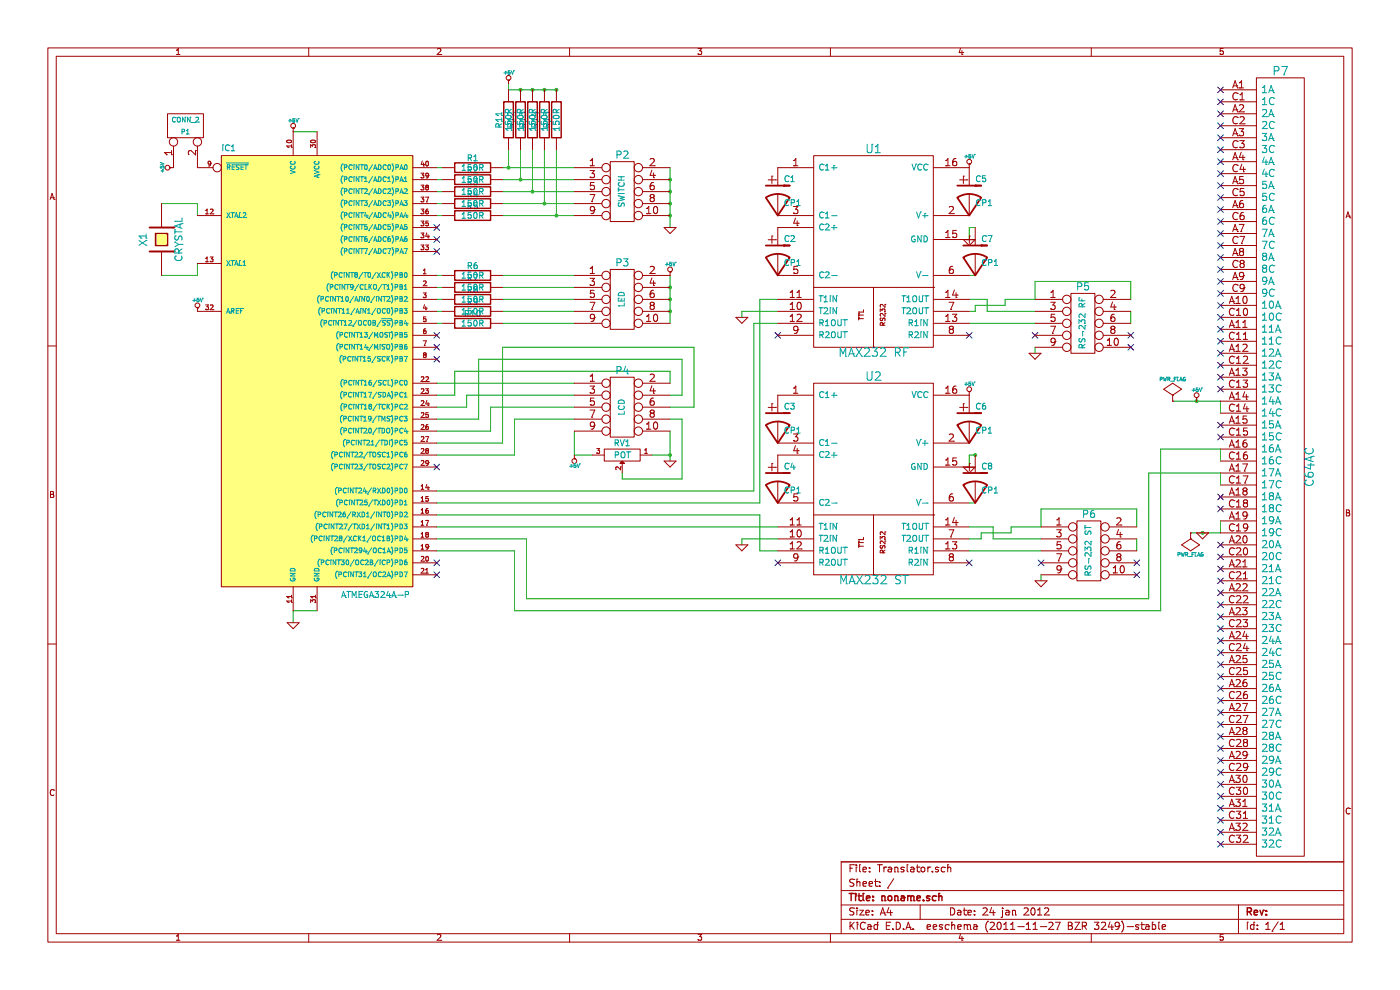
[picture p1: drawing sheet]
EESchema Schematic File Version 2  date 24.01.2012 18:24:03
LIBS:power
LIBS:device
LIBS:transistors
LIBS:conn
LIBS:linear
LIBS:regul
LIBS:74xx
LIBS:cmos4000
LIBS:adc-dac
LIBS:memory
LIBS:xilinx
LIBS:special
LIBS:microcontrollers
LIBS:dsp
LIBS:microchip
LIBS:analog_switches
LIBS:motorola
LIBS:texas
LIBS:intel
LIBS:audio
LIBS:interface
LIBS:digital-audio
LIBS:philips
LIBS:display
LIBS:cypress
LIBS:siliconi
LIBS:opto
LIBS:atmel
LIBS:contrib
LIBS:valves
LIBS:Translator-cache
EELAYER 25  0
EELAYER END
$Descr A4 11700 8267
encoding utf-8
Sheet 1 1
Title "noname.sch"
Date "24 jan 2012"
Rev ""
Comp ""
Comment1 ""
Comment2 ""
Comment3 ""
Comment4 ""
$EndDescr
Wire Wire Line
	9600 3950 10200 3950
Wire Wire Line
	9600 3950 9600 5000
Wire Wire Line
	6500 4500 6200 4500
Wire Wire Line
	6200 4500 6200 4550
Wire Wire Line
	5600 3500 5700 3500
Wire Wire Line
	5700 3500 5700 4000
Wire Wire Line
	5700 4000 5200 4000
Wire Wire Line
	5200 4000 5200 3950
Wire Wire Line
	5600 3800 5450 3800
Wire Wire Line
	4800 3600 4800 3800
Wire Wire Line
	5600 3400 5800 3400
Wire Wire Line
	5800 3400 5800 2900
Wire Wire Line
	5800 2900 4200 2900
Wire Wire Line
	4200 2900 4200 3700
Wire Wire Line
	4200 3700 3650 3700
Wire Wire Line
	5600 3300 5700 3300
Wire Wire Line
	5700 3300 5700 3000
Wire Wire Line
	5700 3000 4000 3000
Wire Wire Line
	4000 3000 4000 3500
Wire Wire Line
	4000 3500 3650 3500
Wire Wire Line
	5600 3200 5600 3100
Wire Wire Line
	5600 3100 3800 3100
Wire Wire Line
	3800 3100 3800 3300
Wire Wire Line
	3800 3300 3650 3300
Wire Wire Line
	3650 3200 4800 3200
Wire Wire Line
	3650 4300 6350 4300
Wire Wire Line
	3650 4100 6300 4100
Wire Wire Line
	4800 2600 4200 2600
Wire Wire Line
	4800 2400 4200 2400
Connection ~ 5600 1500
Wire Wire Line
	5600 1900 5600 1400
Wire Wire Line
	3700 1700 3650 1700
Wire Wire Line
	3700 1500 3650 1500
Connection ~ 4650 1800
Wire Wire Line
	4200 1800 4800 1800
Connection ~ 4450 1600
Wire Wire Line
	4200 1600 4800 1600
Wire Wire Line
	4200 1400 4800 1400
Wire Wire Line
	4650 750  4250 750 
Wire Wire Line
	4650 1800 4650 1250
Wire Wire Line
	4450 1600 4450 1250
Wire Wire Line
	4350 1250 4350 1500
Connection ~ 4650 750 
Connection ~ 4450 750 
Wire Wire Line
	8150 3800 8100 3800
Wire Wire Line
	8100 3800 8100 3900
Connection ~ 5600 2500
Wire Wire Line
	3650 2500 3700 2500
Wire Wire Line
	3650 2300 3700 2300
Wire Wire Line
	8700 4250 8700 4400
Wire Wire Line
	8650 2900 8650 2950
Wire Wire Line
	9450 2500 9450 2350
Wire Wire Line
	9450 2350 8650 2350
Wire Wire Line
	8650 2350 8650 2500
Wire Wire Line
	9450 2600 9450 2700
Wire Wire Line
	8100 4500 8200 4500
Wire Wire Line
	8100 4400 8300 4400
Wire Wire Line
	8300 4400 8300 4500
Wire Wire Line
	8300 4500 8700 4500
Wire Wire Line
	8100 2500 8250 2500
Wire Wire Line
	8250 2500 8250 2600
Wire Wire Line
	8250 2600 8650 2600
Wire Wire Line
	10200 3950 10200 4050
Wire Wire Line
	4300 5100 9700 5100
Wire Wire Line
	9950 4450 10200 4450
Connection ~ 10000 3350
Wire Wire Line
	9800 3350 10200 3350
Wire Wire Line
	1650 1800 1650 1700
Wire Wire Line
	1650 1700 1350 1700
Wire Wire Line
	2650 5100 2450 5100
Wire Wire Line
	3650 4500 4400 4500
Wire Wire Line
	4400 4500 4400 5000
Wire Wire Line
	10200 4450 10200 4350
Wire Wire Line
	10200 3350 10200 3450
Connection ~ 8150 3800
Wire Wire Line
	8100 2300 8150 2300
Wire Wire Line
	8100 4200 8150 4200
Wire Wire Line
	2450 5100 2450 5200
Wire Wire Line
	6500 2500 6350 2500
Wire Wire Line
	6350 4300 6350 4600
Wire Wire Line
	6350 4600 6500 4600
Wire Wire Line
	3650 4600 4300 4600
Wire Wire Line
	4300 4600 4300 5100
Wire Wire Line
	2450 1100 2650 1100
Wire Wire Line
	1350 2300 1650 2300
Wire Wire Line
	1650 2300 1650 2200
Connection ~ 10050 4450
Wire Wire Line
	4400 5000 9600 5000
Wire Wire Line
	10200 3850 10200 3750
Wire Wire Line
	8650 2700 8100 2700
Wire Wire Line
	8100 4600 8700 4600
Wire Wire Line
	8700 4250 9500 4250
Wire Wire Line
	9500 4250 9500 4400
Wire Wire Line
	9500 4500 9500 4600
Wire Wire Line
	8100 2600 8150 2600
Wire Wire Line
	8150 2600 8150 2550
Wire Wire Line
	8150 2550 8400 2550
Wire Wire Line
	8400 2550 8400 2500
Wire Wire Line
	8400 2500 8650 2500
Wire Wire Line
	8700 4850 8700 4800
Wire Wire Line
	8200 4500 8200 4450
Wire Wire Line
	8200 4450 8450 4450
Wire Wire Line
	8450 4450 8450 4400
Wire Wire Line
	8450 4400 8700 4400
Wire Wire Line
	8100 2000 8100 1900
Wire Wire Line
	8100 1900 8150 1900
Wire Wire Line
	3700 2400 3650 2400
Wire Wire Line
	3700 2600 3650 2600
Wire Wire Line
	6300 4100 6300 2700
Wire Wire Line
	6300 2700 6500 2700
Connection ~ 5600 2400
Wire Wire Line
	5600 2300 5600 2700
Connection ~ 5600 2600
Wire Wire Line
	4250 750  4250 700 
Connection ~ 4350 750 
Connection ~ 4550 750 
Wire Wire Line
	4250 1400 4250 1250
Wire Wire Line
	4550 1250 4550 1700
Connection ~ 4250 1400
Wire Wire Line
	4200 1500 4800 1500
Connection ~ 4350 1500
Wire Wire Line
	4200 1700 4800 1700
Connection ~ 4550 1700
Wire Wire Line
	3650 1400 3700 1400
Wire Wire Line
	3650 1600 3700 1600
Wire Wire Line
	3650 1800 3700 1800
Connection ~ 5600 1800
Connection ~ 5600 1700
Connection ~ 5600 1600
Wire Wire Line
	3650 2700 3700 2700
Wire Wire Line
	4800 2300 4200 2300
Wire Wire Line
	4800 2500 4200 2500
Wire Wire Line
	4800 2700 4200 2700
Wire Wire Line
	3650 4200 6350 4200
Wire Wire Line
	3650 4400 6500 4400
Wire Wire Line
	6350 4200 6350 2500
Wire Wire Line
	4800 3300 3900 3300
Wire Wire Line
	3900 3300 3900 3400
Wire Wire Line
	3900 3400 3650 3400
Wire Wire Line
	3650 3600 4100 3600
Wire Wire Line
	4100 3600 4100 3400
Wire Wire Line
	4100 3400 4800 3400
Wire Wire Line
	3650 3800 4300 3800
Wire Wire Line
	4300 3800 4300 3500
Wire Wire Line
	4300 3500 4800 3500
Wire Wire Line
	4800 3800 4950 3800
Wire Wire Line
	5600 3600 5600 3850
Connection ~ 5600 3800
Wire Wire Line
	6200 2650 6200 2600
Wire Wire Line
	6200 2600 6500 2600
Wire Wire Line
	10200 3750 9700 3750
Wire Wire Line
	9700 3750 9700 5100
$Comp
L C64AC P7
U 1 1
P 10700 3900
F 0 "P7" H 10700 7200 70  0000 C CNN
F 1 "C64AC" V 10950 3900 70  0000 C CNN
	1    10700 3900
	1    0    0    -1  
$EndComp
NoConn ~ 10200 7050
NoConn ~ 10200 6950
NoConn ~ 10200 6850
NoConn ~ 10200 6750
NoConn ~ 10200 6650
NoConn ~ 10200 6550
NoConn ~ 10200 6450
NoConn ~ 10200 6350
NoConn ~ 10200 6250
NoConn ~ 10200 6150
NoConn ~ 10200 6050
NoConn ~ 10200 5950
NoConn ~ 10200 5850
NoConn ~ 10200 5750
NoConn ~ 10200 5650
NoConn ~ 10200 5550
NoConn ~ 10200 5450
NoConn ~ 10200 5350
NoConn ~ 10200 5250
NoConn ~ 10200 5150
NoConn ~ 10200 5050
NoConn ~ 10200 4950
NoConn ~ 10200 4850
NoConn ~ 10200 4750
NoConn ~ 10200 4650
NoConn ~ 10200 4550
NoConn ~ 10200 4250
NoConn ~ 10200 3550
NoConn ~ 10200 4150
NoConn ~ 10200 3250
NoConn ~ 10200 3150
NoConn ~ 10200 3050
NoConn ~ 10200 3650
NoConn ~ 10200 2950
NoConn ~ 10200 2850
NoConn ~ 10200 2750
NoConn ~ 10200 2650
NoConn ~ 10200 2550
NoConn ~ 10200 2450
NoConn ~ 10200 2350
NoConn ~ 10200 2250
NoConn ~ 10200 2150
NoConn ~ 10200 2050
NoConn ~ 10200 1950
NoConn ~ 10200 1850
NoConn ~ 3650 4800
NoConn ~ 3650 4700
NoConn ~ 3650 3900
NoConn ~ 3650 3000
NoConn ~ 3650 2900
NoConn ~ 3650 2800
NoConn ~ 3650 2100
NoConn ~ 3650 2000
NoConn ~ 3650 1900
NoConn ~ 8100 4700
NoConn ~ 6500 4700
NoConn ~ 6500 2800
NoConn ~ 9500 4800
NoConn ~ 8100 2800
NoConn ~ 9500 4700
NoConn ~ 8700 4700
NoConn ~ 8650 2800
NoConn ~ 9450 2900
NoConn ~ 9450 2800
NoConn ~ 10200 1750
NoConn ~ 10200 1650
NoConn ~ 10200 1550
NoConn ~ 10200 1450
NoConn ~ 10200 1350
NoConn ~ 10200 1250
NoConn ~ 10200 1150
NoConn ~ 10200 1050
NoConn ~ 10200 950 
NoConn ~ 10200 850 
NoConn ~ 10200 750 
$Comp
L GND #PWR01
U 1 1
P 6200 2650
F 0 "#PWR01" H 6200 2650 30  0001 C CNN
F 1 "GND" H 6200 2580 30  0001 C CNN
	1    6200 2650
	1    0    0    -1  
$EndComp
$Comp
L GND #PWR02
U 1 1
P 6200 4550
F 0 "#PWR02" H 6200 4550 30  0001 C CNN
F 1 "GND" H 6200 4480 30  0001 C CNN
	1    6200 4550
	1    0    0    -1  
$EndComp
$Comp
L POT RV1
U 1 1
P 5200 3800
F 0 "RV1" H 5200 3700 50  0000 C CNN
F 1 "POT" H 5200 3800 50  0000 C CNN
	1    5200 3800
	-1   0    0    1   
$EndComp
$Comp
L R R10
U 1 1
P 3950 2700
F 0 "R10" V 4030 2700 50  0000 C CNN
F 1 "150R" V 3950 2700 50  0000 C CNN
	1    3950 2700
	0    -1   -1   0   
$EndComp
$Comp
L R R15
U 1 1
P 4650 1000
F 0 "R15" V 4730 1000 50  0000 C CNN
F 1 "150R" V 4650 1000 50  0000 C CNN
	1    4650 1000
	-1   0    0    1   
$EndComp
$Comp
L R R14
U 1 1
P 4550 1000
F 0 "R14" V 4630 1000 50  0000 C CNN
F 1 "150R" V 4550 1000 50  0000 C CNN
	1    4550 1000
	-1   0    0    1   
$EndComp
$Comp
L R R13
U 1 1
P 4450 1000
F 0 "R13" V 4530 1000 50  0000 C CNN
F 1 "150R" V 4450 1000 50  0000 C CNN
	1    4450 1000
	-1   0    0    1   
$EndComp
$Comp
L R R12
U 1 1
P 4350 1000
F 0 "R12" V 4430 1000 50  0000 C CNN
F 1 "150R" V 4350 1000 50  0000 C CNN
	1    4350 1000
	-1   0    0    1   
$EndComp
$Comp
L R R11
U 1 1
P 4250 1000
F 0 "R11" V 4330 1000 50  0000 C CNN
F 1 "150R" V 4250 1000 50  0000 C CNN
	1    4250 1000
	-1   0    0    1   
$EndComp
$Comp
L R R5
U 1 1
P 3950 1800
F 0 "R5" V 4030 1800 50  0000 C CNN
F 1 "150R" V 3950 1800 50  0000 C CNN
	1    3950 1800
	0    -1   -1   0   
$EndComp
$Comp
L R R4
U 1 1
P 3950 1700
F 0 "R4" V 4030 1700 50  0000 C CNN
F 1 "150R" V 3950 1700 50  0000 C CNN
	1    3950 1700
	0    -1   -1   0   
$EndComp
$Comp
L R R3
U 1 1
P 3950 1600
F 0 "R3" V 4030 1600 50  0000 C CNN
F 1 "150R" V 3950 1600 50  0000 C CNN
	1    3950 1600
	0    -1   -1   0   
$EndComp
$Comp
L R R2
U 1 1
P 3950 1500
F 0 "R2" V 4030 1500 50  0000 C CNN
F 1 "150R" V 3950 1500 50  0000 C CNN
	1    3950 1500
	0    -1   -1   0   
$EndComp
$Comp
L R R1
U 1 1
P 3950 1400
F 0 "R1" V 4030 1400 50  0000 C CNN
F 1 "150R" V 3950 1400 50  0000 C CNN
	1    3950 1400
	0    -1   -1   0   
$EndComp
$Comp
L R R9
U 1 1
P 3950 2600
F 0 "R9" V 4030 2600 50  0000 C CNN
F 1 "150R" V 3950 2600 50  0000 C CNN
	1    3950 2600
	0    -1   -1   0   
$EndComp
$Comp
L R R8
U 1 1
P 3950 2500
F 0 "R8" V 4030 2500 50  0000 C CNN
F 1 "150R" V 3950 2500 50  0000 C CNN
	1    3950 2500
	0    -1   -1   0   
$EndComp
$Comp
L R R7
U 1 1
P 3950 2400
F 0 "R7" V 4030 2400 50  0000 C CNN
F 1 "150R" V 3950 2400 50  0000 C CNN
	1    3950 2400
	0    -1   -1   0   
$EndComp
$Comp
L R R6
U 1 1
P 3950 2300
F 0 "R6" V 4030 2300 50  0000 C CNN
F 1 "150R" V 3950 2300 50  0000 C CNN
	1    3950 2300
	0    -1   -1   0   
$EndComp
$Comp
L GND #PWR03
U 1 1
P 8700 4850
F 0 "#PWR03" H 8700 4850 30  0001 C CNN
F 1 "GND" H 8700 4780 30  0001 C CNN
	1    8700 4850
	1    0    0    -1  
$EndComp
$Comp
L GND #PWR04
U 1 1
P 8650 2950
F 0 "#PWR04" H 8650 2950 30  0001 C CNN
F 1 "GND" H 8650 2880 30  0001 C CNN
	1    8650 2950
	1    0    0    -1  
$EndComp
$Comp
L CONN_5X2 P5
U 1 1
P 9050 2700
F 0 "P5" H 9050 3000 60  0000 C CNN
F 1 "RS-232 RF" V 9050 2700 50  0000 C CNN
	1    9050 2700
	1    0    0    -1  
$EndComp
$Comp
L CONN_5X2 P6
U 1 1
P 9100 4600
F 0 "P6" H 9100 4900 60  0000 C CNN
F 1 "RS-232 ST" V 9100 4600 50  0000 C CNN
	1    9100 4600
	1    0    0    -1  
$EndComp
$Comp
L +5V #PWR05
U 1 1
P 4250 700
F 0 "#PWR05" H 4250 790 20  0001 C CNN
F 1 "+5V" H 4250 790 30  0000 C CNN
	1    4250 700 
	1    0    0    -1  
$EndComp
$Comp
L +5V #PWR06
U 1 1
P 5600 2300
F 0 "#PWR06" H 5600 2390 20  0001 C CNN
F 1 "+5V" H 5600 2390 30  0000 C CNN
	1    5600 2300
	1    0    0    -1  
$EndComp
$Comp
L +5V #PWR07
U 1 1
P 4800 3800
F 0 "#PWR07" H 4800 3890 20  0001 C CNN
F 1 "+5V" H 4800 3890 30  0000 C CNN
	1    4800 3800
	-1   0    0    1   
$EndComp
$Comp
L GND #PWR08
U 1 1
P 5600 3850
F 0 "#PWR08" H 5600 3850 30  0001 C CNN
F 1 "GND" H 5600 3780 30  0001 C CNN
	1    5600 3850
	1    0    0    -1  
$EndComp
$Comp
L CONN_5X2 P4
U 1 1
P 5200 3400
F 0 "P4" H 5200 3700 60  0000 C CNN
F 1 "LCD" V 5200 3400 50  0000 C CNN
	1    5200 3400
	1    0    0    -1  
$EndComp
$Comp
L CONN_5X2 P3
U 1 1
P 5200 2500
F 0 "P3" H 5200 2800 60  0000 C CNN
F 1 "LED" V 5200 2500 50  0000 C CNN
	1    5200 2500
	1    0    0    -1  
$EndComp
$Comp
L GND #PWR09
U 1 1
P 5600 1900
F 0 "#PWR09" H 5600 1900 30  0001 C CNN
F 1 "GND" H 5600 1830 30  0001 C CNN
	1    5600 1900
	1    0    0    -1  
$EndComp
$Comp
L CONN_2 P1
U 1 1
P 1550 1050
F 0 "P1" V 1500 1050 40  0000 C CNN
F 1 "CONN_2" V 1600 1050 40  0000 C CNN
	1    1550 1050
	0    -1   -1   0   
$EndComp
$Comp
L CONN_5X2 P2
U 1 1
P 5200 1600
F 0 "P2" H 5200 1900 60  0000 C CNN
F 1 "SWITCH" V 5200 1600 50  0000 C CNN
	1    5200 1600
	1    0    0    -1  
$EndComp
$Comp
L PWR_FLAG #FLG010
U 1 1
P 9950 4450
F 0 "#FLG010" H 9950 4545 30  0001 C CNN
F 1 "PWR_FLAG" H 9950 4630 30  0000 C CNN
	1    9950 4450
	-1   0    0    1   
$EndComp
$Comp
L PWR_FLAG #FLG011
U 1 1
P 9800 3350
F 0 "#FLG011" H 9800 3445 30  0001 C CNN
F 1 "PWR_FLAG" H 9800 3530 30  0000 C CNN
	1    9800 3350
	1    0    0    -1  
$EndComp
$Comp
L +5V #PWR012
U 1 1
P 1650 2600
F 0 "#PWR012" H 1650 2690 20  0001 C CNN
F 1 "+5V" H 1650 2690 30  0000 C CNN
	1    1650 2600
	1    0    0    -1  
$EndComp
$Comp
L CRYSTAL X1
U 1 1
P 1350 2000
F 0 "X1" H 1350 2150 60  0000 C CNN
F 1 "CRYSTAL" H 1350 1850 60  0000 C CNN
	1    1350 2000
	0    -1   -1   0   
$EndComp
$Comp
L GND #PWR013
U 1 1
P 10050 4450
F 0 "#PWR013" H 10050 4450 30  0001 C CNN
F 1 "GND" H 10050 4380 30  0001 C CNN
	1    10050 4450
	1    0    0    -1  
$EndComp
$Comp
L +5V #PWR014
U 1 1
P 10000 3350
F 0 "#PWR014" H 10000 3440 20  0001 C CNN
F 1 "+5V" H 10000 3440 30  0000 C CNN
	1    10000 3350
	1    0    0    -1  
$EndComp
$Comp
L +5V #PWR015
U 1 1
P 1450 1400
F 0 "#PWR015" H 1450 1490 20  0001 C CNN
F 1 "+5V" H 1450 1490 30  0000 C CNN
	1    1450 1400
	0    -1   -1   0   
$EndComp
$Comp
L +5V #PWR016
U 1 1
P 8100 3300
F 0 "#PWR016" H 8100 3390 20  0001 C CNN
F 1 "+5V" H 8100 3390 30  0000 C CNN
	1    8100 3300
	1    0    0    -1  
$EndComp
$Comp
L +5V #PWR017
U 1 1
P 8100 1400
F 0 "#PWR017" H 8100 1490 20  0001 C CNN
F 1 "+5V" H 8100 1490 30  0000 C CNN
	1    8100 1400
	1    0    0    -1  
$EndComp
$Comp
L GND #PWR018
U 1 1
P 8100 2000
F 0 "#PWR018" H 8100 2000 30  0001 C CNN
F 1 "GND" H 8100 1930 30  0001 C CNN
	1    8100 2000
	1    0    0    -1  
$EndComp
$Comp
L GND #PWR019
U 1 1
P 8100 3900
F 0 "#PWR019" H 8100 3900 30  0001 C CNN
F 1 "GND" H 8100 3830 30  0001 C CNN
	1    8100 3900
	1    0    0    -1  
$EndComp
$Comp
L GND #PWR020
U 1 1
P 2450 5200
F 0 "#PWR020" H 2450 5200 30  0001 C CNN
F 1 "GND" H 2450 5130 30  0001 C CNN
	1    2450 5200
	1    0    0    -1  
$EndComp
$Comp
L +5V #PWR021
U 1 1
P 2450 1100
F 0 "#PWR021" H 2450 1190 20  0001 C CNN
F 1 "+5V" H 2450 1190 30  0000 C CNN
	1    2450 1100
	1    0    0    -1  
$EndComp
$Comp
L CP1 C8
U 1 1
P 8150 4000
F 0 "C8" H 8200 4100 50  0000 L CNN
F 1 "CP1" H 8200 3900 50  0000 L CNN
	1    8150 4000
	1    0    0    -1  
$EndComp
$Comp
L CP1 C6
U 1 1
P 8100 3500
F 0 "C6" H 8150 3600 50  0000 L CNN
F 1 "CP1" H 8150 3400 50  0000 L CNN
	1    8100 3500
	1    0    0    -1  
$EndComp
$Comp
L CP1 C4
U 1 1
P 6500 4000
F 0 "C4" H 6550 4100 50  0000 L CNN
F 1 "CP1" H 6550 3900 50  0000 L CNN
	1    6500 4000
	1    0    0    -1  
$EndComp
$Comp
L CP1 C3
U 1 1
P 6500 3500
F 0 "C3" H 6550 3600 50  0000 L CNN
F 1 "CP1" H 6550 3400 50  0000 L CNN
	1    6500 3500
	1    0    0    -1  
$EndComp
$Comp
L CP1 C7
U 1 1
P 8150 2100
F 0 "C7" H 8200 2200 50  0000 L CNN
F 1 "CP1" H 8200 2000 50  0000 L CNN
	1    8150 2100
	1    0    0    -1  
$EndComp
$Comp
L CP1 C5
U 1 1
P 8100 1600
F 0 "C5" H 8150 1700 50  0000 L CNN
F 1 "CP1" H 8150 1500 50  0000 L CNN
	1    8100 1600
	1    0    0    -1  
$EndComp
$Comp
L CP1 C2
U 1 1
P 6500 2100
F 0 "C2" H 6550 2200 50  0000 L CNN
F 1 "CP1" H 6550 2000 50  0000 L CNN
	1    6500 2100
	1    0    0    -1  
$EndComp
$Comp
L CP1 C1
U 1 1
P 6500 1600
F 0 "C1" H 6550 1700 50  0000 L CNN
F 1 "CP1" H 6550 1500 50  0000 L CNN
	1    6500 1600
	1    0    0    -1  
$EndComp
$Comp
L MAX232 U2
U 1 1
P 7300 4000
F 0 "U2" H 7300 4850 70  0000 C CNN
F 1 "MAX232 ST" H 7300 3150 70  0000 C CNN
	1    7300 4000
	1    0    0    -1  
$EndComp
$Comp
L MAX232 U1
U 1 1
P 7300 2100
F 0 "U1" H 7300 2950 70  0000 C CNN
F 1 "MAX232 RF" H 7300 1250 70  0000 C CNN
	1    7300 2100
	1    0    0    -1  
$EndComp
$Comp
L ATMEGA324A-P IC1
U 1 1
P 2650 3100
F 0 "IC1" H 1850 4930 50  0000 L BNN
F 1 "ATMEGA324A-P" H 2850 1200 50  0000 L BNN
F 2 "DIL40" H 1950 1250 50  0001 C CNN
	1    2650 3100
	1    0    0    -1  
$EndComp
$EndSCHEMATC
